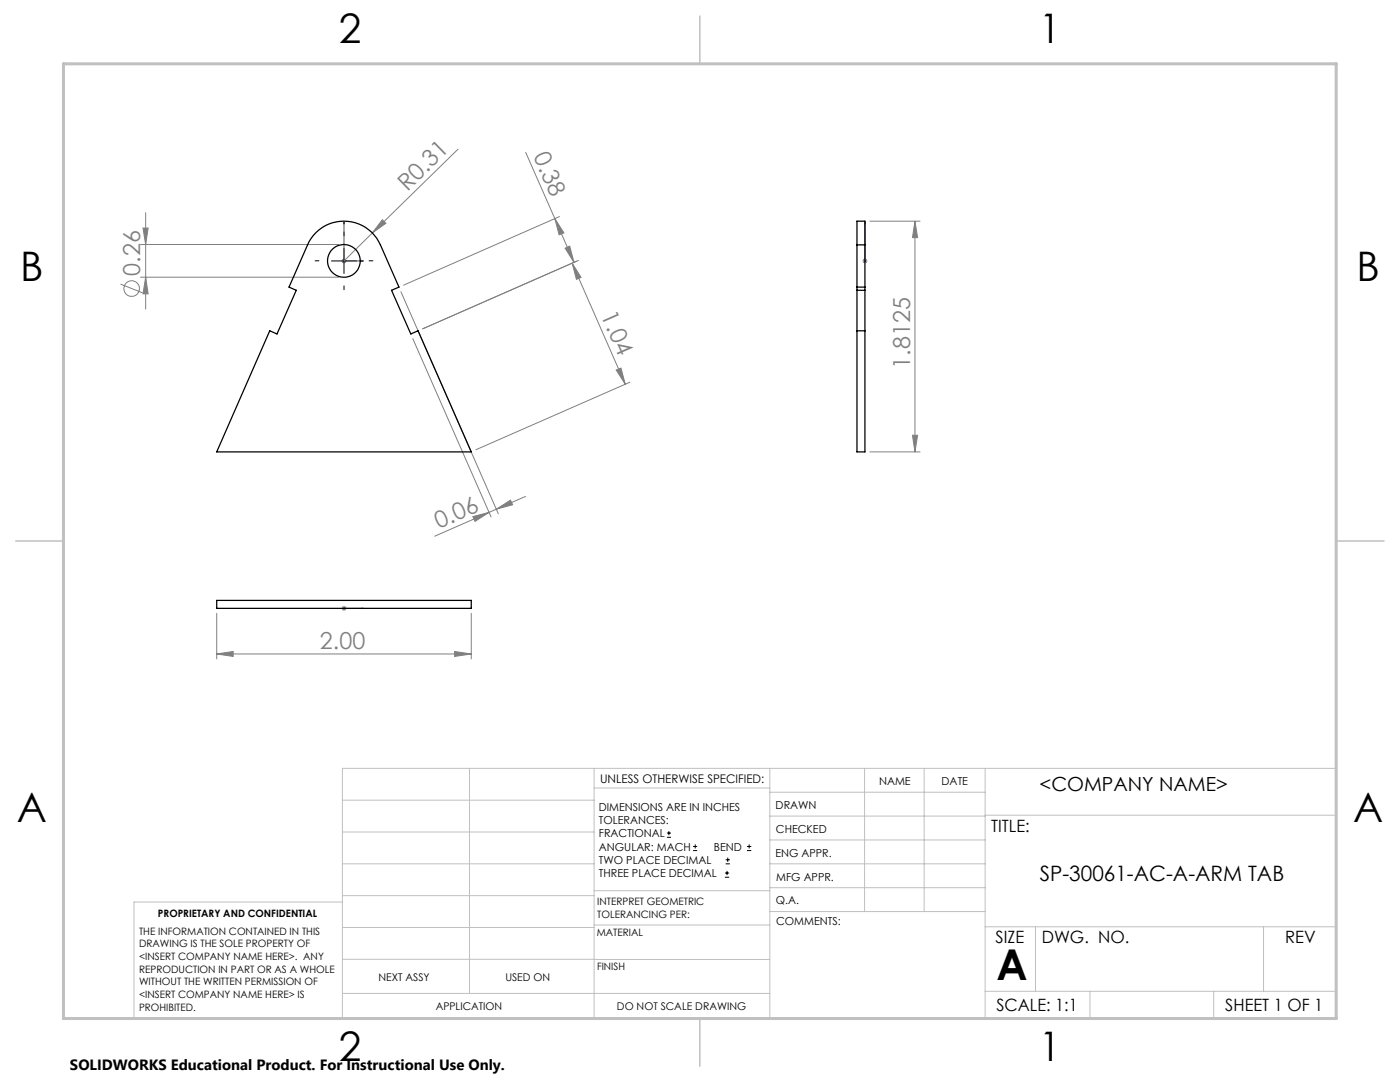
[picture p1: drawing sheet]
<svg xmlns="http://www.w3.org/2000/svg" width="279mm" height="216mm" viewBox="0 0 279 216" stroke-linecap="round" stroke-linejoin="round" font-family="sans-serif">
<g fill="none" stroke="#808080" stroke-width=".2">
<path d="M91.4 29.8l-17.1 16.7M104.9 30.4l5.8 13.2M24.1 56.7l4.4 1.8M28 48.8h39.6M28 55.3h39.6M28.5 45.5h1.1l-.5 3.3zM29.1 42.4v19.3M29.1 55.3l.5 3.3h-1.1zM68.1 52.1h1M68.3 51.7l.7 .7M68.7 51.6v1M69 51.7l-.7 .7"/>
<path d="M74.3 46.5l-5.6 5.6M76.3 43.9l.7 .7-2.7 1.9zM80 58.2l19.4 44.3M110.7 43.6l1.8 2.9-.9 .3zM110.7 43.6l3.8 8.8M111.7 43.2l-31.2 13.7M112.8 49.5l.9-.4 .8 3.3zM114.2 52.5l1.8 2.9-1 .3zM114.2 52.5l10.6 24.2M115.5 52l-31.2 13.6 30.8-13.5M172.1 52.1h1M172.3 51.7l.7 .7"/>
<path d="M172.6 51.6v1M173 51.7l-.7 .7M173.6 44.1h10M182.6 44.1l.5 3.3h-1zM182.6 44.1v46.1M82.4 67.6l15.6 35.6M123 73.8l.9-.4 .9 3.3zM125.7 76.3l-30.7 13.4M104.9 99.1l-5.8 2.5M173.6 90.2h10M182.1 86.9h1l-.5 3.3zM94.4 103.1l3.2-.9-2.8 1.8z"/>
<path d="M99.1 101.6l2.8-1.8 .4 .9zM99.1 101.6l-12.4 5.4M43.3 130.5l3.2-.5v1zM43.3 122.4v9.1M43.3 130.5h50.8M68.1 121.4h1M68.3 121l.7 .7M68.7 120.9v1M69 121l-.7 .7M90.7 130l3.4 .5-3.4 .5zM94.1 122.4v9.1"/>
<circle cx="26.3" cy="57.6" r="1.55"/>
</g>
<g fill="none" stroke="#000" stroke-width=".2">
<path d="M66.1 52.1h5.1M68.7 49.6v5M133.1 167.1h.8M133.1 166.2h.8M133.5 165.8v.9M138.3 169.7h.8M138.3 168.9h.8M138.7 168.5v.8M144.7 175h.8M144.7 174.2h.8M144.8 172.4h.9M144.8 171.6h.9"/>
<path d="M145.1 173.8v.8M145.2 171.1v.9M149.1 169.7h.8M149.1 168.9h.8M149.5 168.5v.8"/>
</g>
<path d="M68.7 44.3v.4h-.2zM68.7 44.3v7.8h3.8M72.1 52l.4 .1h-.4zM172.6 52v.1zM172.6 44.3v.4v-.4M172.6 52.1h.1M172.6 44.3v7.8M68.5 121.4h.2zM68.7 121.4h.1M68.7 121.4h3.8M72.5 121.4h-.4h.4" fill="none" stroke="#00f" stroke-width=".2"/>
<path d="M63.7 52h-.8M68.7 47v-.7M68.7 57v.8M73.7 52h.7" fill="none" stroke="#000" stroke-width=".2" stroke-dasharray="15.2 1.3 1.3 1.3"/>
<g fill="none" stroke="#c0c0c0" stroke-width=".2">
<path d="M68.3 159.7h50.3M93.7 153.3v44.9M118.6 153.3v49.9M118.6 157.2h35M153.6 153.3v49.9M153.6 158.1h43M172.5 153.3v28.6M184.4 153.3v28.6M196.6 153.3v49.9M68.3 180h-41.6v23.2h240v-49.9h-198.4v49.9M68.3 166h50.3M68.3 178.7h50.3"/>
<path d="M68.3 172.4h50.3M118.6 177.7h35M153.6 162.8h43M153.6 177.1h43M153.6 172.4h43M153.6 167.6h43M196.6 162.7h70.1M68.3 198.2h85.3M68.3 191.4l85.3 .1M68.3 185.1h50.3M118.6 184.6h35M153.6 181.9h43"/>
<path d="M196.6 184.9h70.1M196.6 197.8h70.1M206.7 184.9v12.9M217.5 197.8v5.4M242.2 197.8v5.4M252.2 184.9v12.9"/>
</g>
<path d="M139.7 3.2v9.5M3.1 107.9h9.6M266.7 107.9h9.5M139.7 203.2v9.6" fill="none" stroke="#c0c0c0" stroke-width=".3"/>
<path d="M12.7 12.7h254v190.5h-254z" fill="none" stroke="#c0c0c0" stroke-width=".6"/>
<g fill="#00f">
<path d="M72.1 52l.4 .1h-.4zM68.7 44.3v.4h-.2z"/>
<path d="M172.6 52v.1zM172.6 44.3v.4z"/>
<path d="M72.1 121.4h.4zM68.5 121.4h.2z"/>
</g>
<g fill="#808080">
<path d="M76.3 43.9l.7 .7-2.7 1.9z"/>
<path d="M123 73.8l.9-.4 .9 3.3zM114.2 52.5l1.8 2.9-1 .3z"/>
<path d="M43.3 130.5l3.2-.5v1zM90.7 130l3.4 .5-3.4 .5z"/>
<path d="M99.1 101.6l2.8-1.8 .4 .9zM94.4 103.1l3.2-.9-2.8 1.8z"/>
<path d="M182.6 44.1l.5 3.3h-1zM182.1 86.9h1l-.5 3.3z"/>
<path d="M28.5 45.5h1.1l-.5 3.3zM29.1 55.3l.5 3.3h-1.1z"/>
<path d="M110.7 43.6l1.8 2.9-.9 .3zM112.8 49.5l.9-.4 .8 3.3z"/>
</g>
<g fill="none" stroke="#000" stroke-width=".25">
<path d="M63.1 46.4a8 8 0 0 1 12.8 2.5l3.7 8.4-1.5 .6 3.9 8.7 1.4-.6 10.7 24.2h-50.8l10.5-24.2 1.5 .6 3.8-8.7-1.4-.6 3.7-8.4a7.7 7.7 0 0 1 1.7-2.5zM171 48.9v-4.8h1.6v4.8M171 48.9v41.3h1.6v-41.3M171 57.9h1.6M171 57.3h1.6M171 48.9h1.6M171 66h1.6M43.3 119.8h50.8v1.6h-50.8z"/>
<circle cx="68.6" cy="52" r="3.3"/>
</g>
<text font-size="8.5" x="198.9" y="195.5">A</text>
<g font-size="8.1">
<text x="67.6" y="8.5">2</text>
<text x="207.3" y="8.5">1</text>
<text x="4" y="56.1">B</text>
<text x="270.7" y="56.1">B</text>
<text x="3.3" y="164.1">A</text>
<text x="270" y="164.1">A</text>
<text x="67.6" y="211.7">2</text>
<text x="207.3" y="211.7">1</text>
</g>
<g font-size="4.7" fill="#808080">
<text x="106.4" y="31.2" transform="rotate(66 106.4 31.2)">0.38</text>
<text x="81.3" y="38.3" transform="rotate(-44 81.3 38.3)">R0.31</text>
<text x="28" y="55" transform="rotate(-90 28 55)">0.26</text>
<text x="119.9" y="62.9" transform="rotate(66 119.9 62.9)">1.04</text>
<text x="181.6" y="73.6" transform="rotate(-90 181.6 73.6)">1.8125</text>
<text x="87.6" y="105.5" transform="rotate(-24 87.6 105.5)">0.06</text>
<text x="63.9" y="129.5">2.00</text>
</g>
<text font-size="4.2" x="207.5" y="175.7">SP-30061-AC-A-ARM TAB</text>
<text font-size="3.9" x="207.5" y="157.8">&lt;COMPANY NAME&gt;</text>
<g font-size="3.4">
<text x="197.8" y="166">TITLE:</text>
<text x="198.7" y="188.1">SIZE</text>
<text x="207.9" y="188.1">DWG. NO.</text>
<text x="256.5" y="188.2">REV</text>
<text x="198.8" y="201.7">SCALE: 1:1</text>
<text x="244.5" y="201.7">SHEET 1 OF 1</text>
</g>
<text font-size="3" x="14" y="213.5">SOLIDWORKS Educational Product. For Instructional Use Only.</text>
<text font-size="2.4" x="119.8" y="156.2">UNLESS OTHERWISE SPECIFIED:</text>
<g font-size="2.2">
<text x="119.5" y="161.8">DIMENSIONS ARE IN INCHES</text>
<text x="154.8" y="161.4">DRAWN</text>
<text x="175.4" y="156.6">NAME</text>
<text x="187.9" y="156.7">DATE</text>
<text x="119.5" y="164.4">TOLERANCES:</text>
<text x="119.5" y="167.1">FRACTIONAL</text>
<text x="154.9" y="166.3">CHECKED</text>
<text x="119.5" y="169.7">ANGULAR: MACH</text>
<text x="119.5" y="172.4">TWO PLACE DECIMAL</text>
<text x="142.5" y="169.7">BEND</text>
<text x="154.8" y="170.9">ENG APPR.</text>
<text x="119.5" y="175">THREE PLACE DECIMAL</text>
<text x="154.9" y="175.7">MFG APPR.</text>
<text x="154.9" y="180.4">Q.A.</text>
<text x="154.9" y="184.6">COMMENTS:</text>
</g>
<g font-size="2.1">
<text x="75.5" y="195.7">NEXT ASSY</text>
<text x="100.9" y="195.7">USED ON</text>
<text x="86.9" y="201.5">APPLICATION</text>
<text x="123.1" y="201.6">DO NOT SCALE DRAWING</text>
</g>
<g font-size="2">
<text x="31.5" y="182.9">PROPRIETARY AND CONFIDENTIAL</text>
<text x="119.2" y="180.6">INTERPRET GEOMETRIC</text>
<text x="119.2" y="183.1">TOLERANCING PER:</text>
<text x="27.8" y="186.5">THE INFORMATION CONTAINED IN THIS</text>
<text x="27.8" y="189">DRAWING IS THE SOLE PROPERTY OF</text>
<text x="27.8" y="191.6">&lt;INSERT COMPANY NAME HERE&gt;. ANY</text>
<text x="119.1" y="186.7">MATERIAL</text>
<text x="27.8" y="194.1">REPRODUCTION IN PART OR AS A WHOLE</text>
<text x="27.8" y="196.6">WITHOUT THE WRITTEN PERMISSION OF</text>
<text x="119.1" y="193.5">FINISH</text>
<text x="27.8" y="199.1">&lt;INSERT COMPANY NAME HERE&gt; IS</text>
<text x="27.8" y="201.7">PROHIBITED.</text>
</g>
</svg>
